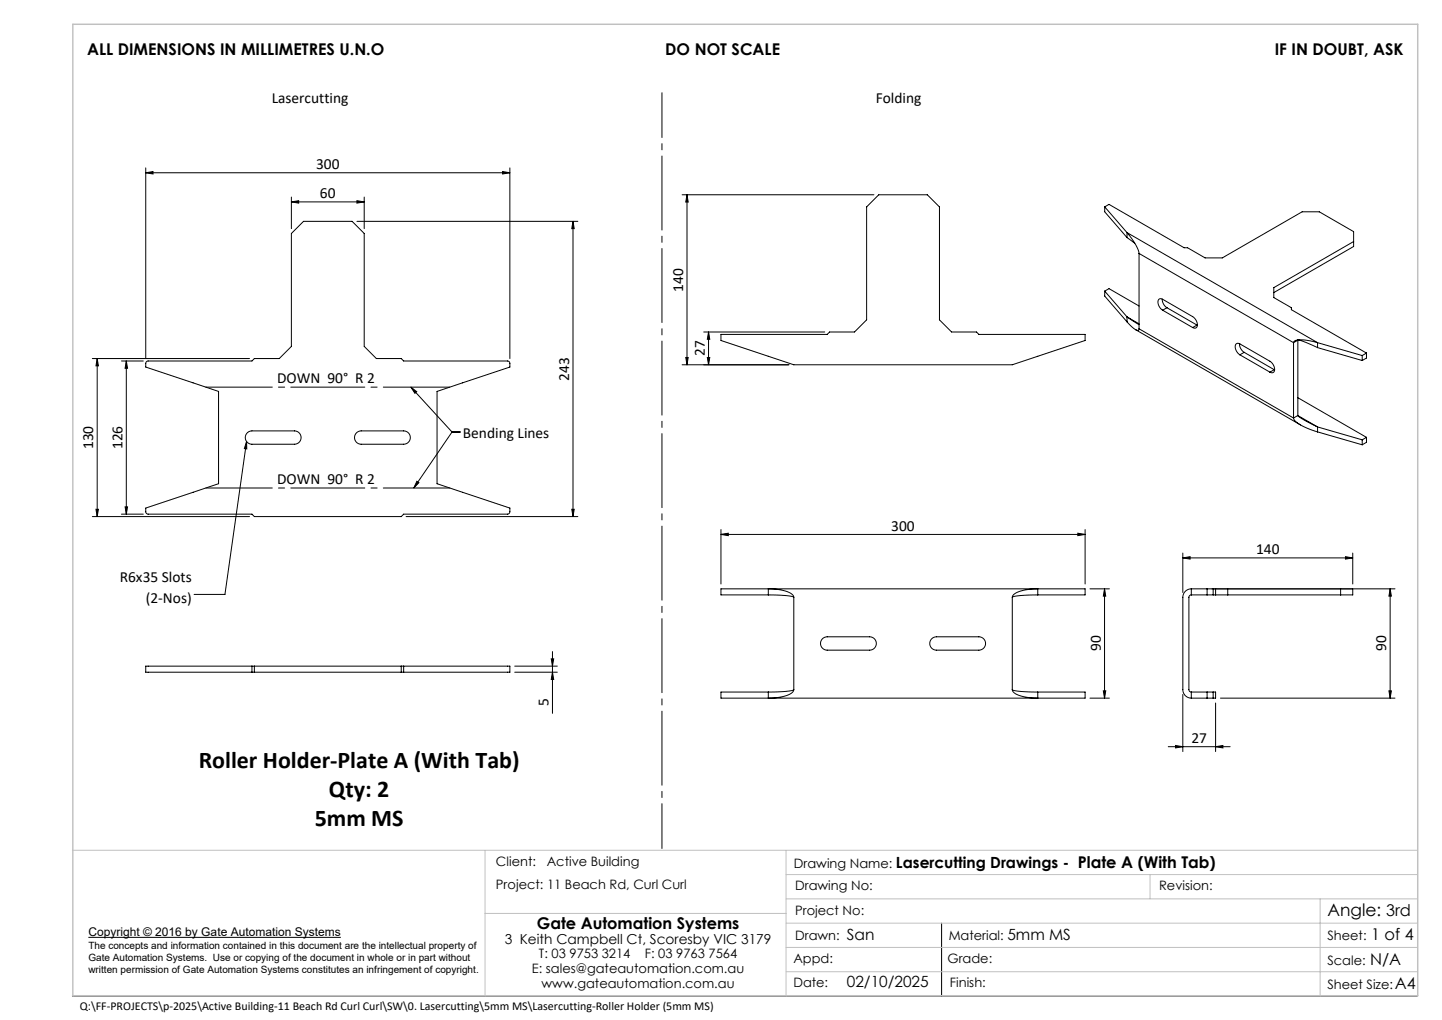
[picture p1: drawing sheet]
<svg xmlns="http://www.w3.org/2000/svg" width="297mm" height="210mm" viewBox="0 0 297 210" stroke-linecap="round" stroke-linejoin="round" font-family="sans-serif">
<g fill="none" stroke="#000" stroke-width=".21">
<path d="M30 35.6l1.5-.3v.5zM30 34.6v39.2M30 35.6h75M103.5 35.3l1.5 .3-1.5 .2zM105 34.6v39.2M60 41.6l1.5-.3v.5zM60 40.6v6.5M60 41.6h15M73.5 45.6h45.5M73.5 41.3l1.5 .3-1.5 .2zM75 40.6v6.5M118 45.6l.3 1.5h-.5z"/>
<path d="M118 45.6v60.8M140.5 40.1h39.5M141.5 40.1v35M141.5 40.1l.2 1.5h-.5zM227.5 42.6l.9-.5 15.5 8.9h.7l3.6 2.1h3.5l16.5-9.5h3.5l7.1 4.1v3.1l-16.4 9.4M227.5 42.6l4.6 5.3M227.5 59.9l4.6 5.3M227.5 59.9l.9-.5 6.2 3.6M227.5 42.6v1l4.6 5.3M227.5 59.9v1.1l4.6 5.3M232.1 47.9l1.7 2.3 .6 1.2 .2 .8M232.1 48.9l1.6 1.2"/>
<path d="M232.1 47.9l39.3 22.6M232.1 47.9v1M234.6 52.2l31.8 18.3M234.6 52.2v15.5M278.8 49.7l-16.4 9.5v2.1l3.6 2.1v.4l15.4 8.9M19 73.8h32.4M20 73.8l.3 1.5h-.5zM20 73.8v32.6M25 74.3h4.5M26 74.3l.3 1.5h-.5zM26 74.3v31.6M30.2 74.5l.3-.2h21.4l.5-.5h5.1l2.5-2.5v-23.2l2.5-2.5h10l2.5 2.5v23.2l2.5 2.5h5.1l.5 .5h21.4l.4 .2 .1 1.1-15 5v19l15 5v.9l-.5 .4h-21.4l-.5 .5h-30.2l-.5-.5-21.6-.1-.3-.3v-.9l15-5v-19l-15-5z"/>
<path d="M84.6 79.7l8.5 9.2M84.6 79.7l1.2 .9-.3 .4zM140.5 75.1h22M141.2 73.6h.5l-.2 1.5zM144.9 68.4h25M145.7 73.6h.5l-.3 1.5zM145.9 68.4v6.7M145.9 68.4l.3 1.5h-.5zM148.5 68.9h21.9l.5-.5h5.1l2.5-2.5v-23.3l2.5-2.5h10l2.5 2.5v23.3l2.5 2.5h5.1l.5 .5h21.9v1.2l-15 5h-45l-15-5zM232.1 66.3l1 1a1.35 1.35 0 0 0 1.4 .6l.1-.2M232.1 65.2l2.5 1.6M232.1 65.2l2.5 1.5"/>
<path d="M232.1 65.2v1.1M233.9 67.9l34 19.6M234.6 67.7l31.8 18.4M239.4 61.6a2.12 2.12 0 0 0 .9 1.8M239.5 63.9a1.72 1.72 0 0 1-.8-2.3l.4-.1 .4 .1 6.2 3.6a1.72 1.72 0 0 1 .7 2.3l-.4 .1-.3-.2M239.5 63.9l6.2 3.5M240.3 63.4l6.2 3.5M240.3 63.4l-.8 .5M246.5 66.9l-.8 .5M246.5 66.9l.1 .1M255.3 70.8a2.12 2.12 0 0 0 1 1.7M255.4 73.1a1.72 1.72 0 0 1-.7-2.3l.3-.1 .4 .1 6.2 3.6a1.72 1.72 0 0 1 .7 2.3l-.3 .1-.4-.2"/>
<path d="M255.4 73.1l6.2 3.5M256.3 72.5l-.9 .6M256.3 72.5l6.1 3.6M262.4 76.1l-.8 .5M262.4 76.1l.1 .1M266.4 70.5v15.6M267.3 70l1.2 .3 2.9 1.3M267.3 70l-.9 .5M267.3 70v15.6M271.4 70.5l-1.1-.2a5.6 5.6 0 0 0-3.8 0l-.1 .2M271.4 70.5l9.2 2.7M271.4 71.6l9.2 2.6"/>
<path d="M271.4 70.5v1.1M280.6 73.2v1M281.4 72.7l-.8 .5M281.4 72.7v1l-.8 .5M50.8 90.9l-4.5 31.5h-6.3M50.8 90.9v1.5h-.5zM50.8 89.2l.5-.4 .6-.1h8.7a1.37 1.37 0 0 1 1.4 1.4 1.37 1.37 0 0 1-1.4 1.4h-8.7a1.38 1.38 0 0 1-1.2-.8 1.38 1.38 0 0 1 .1-1.5zM73.3 89.2l.5-.4 .6-.1h8.7a1.37 1.37 0 0 1 1.4 1.4 1.37 1.37 0 0 1-1.4 1.4h-8.7a1.38 1.38 0 0 1-1.2-.8 1.38 1.38 0 0 1 .1-1.5zM85.9 99.1l.4 .3-1.1 1.1zM93.1 88.9h1.7M93.1 88.9l-7.9 11.6M266.4 86.1a3.9 3.9 0 0 0 2.5 1.9l2.5 .9"/>
<path d="M267.3 85.6l1.2 .8 2.9 1.5M267.3 85.6l-.9 .5M267.3 85.6l4.1 2.3M267.3 81.9l14.1 8.1M271.4 87.9v1M271.4 88.9l9.2 2.7M271.4 87.9l9.2 2.7M280.6 90.6v1M281.4 90v1.1l-.8 .5M281.4 90l-.8 .6M19 106.4h32.4M19.8 104.9h.5l-.3 1.5z"/>
<path d="M25 105.9h4.5M25.8 104.4h.5l-.3 1.5zM83.6 106.4h35.4M117.8 104.9h.5l-.3 1.5zM148.5 110l1.5-.2v.5zM148.5 109v11.2M148.5 110h75M222 109.8l1.5 .2-1.5 .3zM223.5 109v11.2M243.6 114.9l1.5-.3v.5zM243.6 113.9v8.1M243.6 114.9h35"/>
<path d="M277.1 114.6l1.5 .3-1.5 .2zM278.6 113.9v6.3M30 137.1h75v1.3h-75zM51.9 137.1v1.3M52.4 137.1v1.3M82.6 137.1v1.3M83.1 137.1v1.3M106 137.1h8.8M106 138.4h8.8M113.5 135.6h.5l-.2 1.5zM113.8 134.1v12.8M113.8 138.4l.2 1.5h-.5z"/>
<path d="M158.2 122.5v-1.3a8.1 8.1 0 0 1 5 1.2l.3 .6M158.2 122.5l3.8 .1 1.5 .4M158.2 122.5h-9.7v-1.3h75v1.3h-9.8M163.5 123v19M169.3 131.6l.5-.4 .6-.1h8.7a1.37 1.37 0 0 1 1.4 1.4 1.37 1.37 0 0 1-1.4 1.4h-8.7a1.37 1.37 0 0 1-1.3-.9 1.37 1.37 0 0 1 .2-1.4zM191.8 131.6l.5-.4 .6-.1h8.7a1.37 1.37 0 0 1 1.4 1.4 1.37 1.37 0 0 1-1.4 1.4h-8.7a1.37 1.37 0 0 1-1.3-.9 1.37 1.37 0 0 1 .2-1.4zM208.5 123v19M213.7 122.5v-1.3a8.1 8.1 0 0 0-4.9 1.2l-.3 .6M213.7 122.5l-3.7 .1-1.5 .4M224.5 121.2h4M227.5 121.2v22.5M227.5 121.2l.2 1.5h-.5z"/>
<path d="M245.4 122.5l-.4 .1-.1 .4v19l.1 .3 .4 .2M245.4 121.2l-.7 .2-.6 .4-.3 .5-.2 .7v19.2l.3 .7 .3 .4 .6 .3 .6 .1M245.4 121.2v1.3M248.6 121.2v1.3M249.9 121.2v1.3M250.4 121.2v1.3M252.9 121.2v1.3M276.1 121.2v1.3M278.6 121.2v1.3h-33.2M286.3 121.2l.3 1.5h-.5zM286.3 121.2v22.5M287.3 121.2h-41.9"/>
<path d="M158.2 142.5h-9.7v1.2h75v-1.2h-9.8M163.5 142a2 2 0 0 1-1.7 1.3l-1.4 .3-2.2 .1v-1.2M163.5 142l-1.5 .3-3.8 .2M208.5 142l1.5 .3 3.7 .2M208.5 142a2 2 0 0 0 1.7 1.3l1.4 .3 2.1 .1v-1.2M224.5 143.7h4M227.2 142.2h.5l-.2 1.5zM240.6 153.7h12.8M242.1 153.5l1.5 .2-1.5 .3zM243.6 143v11.7M245.4 142.5h5v1.2h-5M245.4 142.5v1.2"/>
<path d="M248.6 142.5v1.2M249.9 142.5v1.2M250.4 153.7l1.5-.2v.5zM250.4 144.7v10M251.4 143.7h35.9M286.1 142.2h.5l-.3 1.5zM18.2 193h52M193.9 190.1v15M14.9 205.1h277"/>
</g>
<path d="M14.9 175.1h277M99.9 175.1v30M161.9 175.1v30M99.9 188.1h62M161.9 195.1h130M161.9 190.1h130M161.9 185.1h130M161.9 180.1h130M236.9 180.1v5M271.9 185.1v20M161.9 200.1h130" fill="none" stroke="#c0c0c0" stroke-width=".21"/>
<path d="M15 5h277v200h-277z" fill="none" stroke="#c0c0c0" stroke-width=".3"/>
<path d="M136.3 19.1v155.6" fill="none" stroke="#000" stroke-width=".21" stroke-dasharray="15.2 1.3 1.3 1.3" stroke-dashoffset="6"/>
<path d="M42.4 79.7h50.2M42.4 100.5h50.2" fill="none" stroke="#000" stroke-width=".21" stroke-dasharray="15.2 1.3 1.3 1.3" stroke-dashoffset="1.5"/>
<g fill="#000">
<path d="M30 35.6l1.5-.3v.5zM103.5 35.3l1.5 .3-1.5 .2zM60 41.6l1.5-.3v.5zM73.5 41.3l1.5 .3-1.5 .2zM148.5 110l1.5-.2v.5zM222 109.8l1.5 .2-1.5 .3z"/>
<path d="M26 74.3l.3 1.5h-.5zM25.8 104.4h.5l-.3 1.5zM118 45.6l.3 1.5h-.5zM117.8 104.9h.5l-.3 1.5zM20 73.8l.3 1.5h-.5zM19.8 104.9h.5l-.3 1.5zM113.5 135.6h.5l-.2 1.5zM113.8 138.4l.2 1.5h-.5z"/>
<path d="M84.6 79.7l1.2 .9-.3 .4zM85.9 99.1l.4 .3-1.1 1.1zM50.8 90.9v1.5h-.5z"/>
<path d="M141.2 73.6h.5l-.2 1.5zM141.5 40.1l.2 1.5h-.5z"/>
<path d="M145.9 68.4l.3 1.5h-.5zM145.7 73.6h.5l-.3 1.5z"/>
<path d="M227.5 121.2l.2 1.5h-.5zM227.2 142.2h.5l-.2 1.5z"/>
<path d="M242.1 153.5l1.5 .2-1.5 .3zM250.4 153.7l1.5-.2v.5zM243.6 114.9l1.5-.3v.5zM277.1 114.6l1.5 .3-1.5 .2z"/>
<path d="M286.1 142.2h.5l-.3 1.5zM286.3 121.2l.3 1.5h-.5z"/>
</g>
<g font-size="4.9">
<text x="40.9" y="158.2">Roller Holder-Plate A (With Tab)</text>
<text x="67.8" y="164.2">Qty: 2</text>
<text x="64.8" y="170.1">5mm MS</text>
</g>
<text font-size="3.5" x="273.4" y="188.6">Angle: 3rd</text>
<g font-size="3.3">
<text x="17.9" y="11.4">ALL DIMENSIONS IN MILLIMETRES U.N.O</text>
<text x="137" y="11.4">DO NOT SCALE</text>
<text x="262.6" y="11.4">IF IN DOUBT, ASK</text>
<text x="110.5" y="191.3">Gate Automation Systems</text>
<text x="282.4" y="193.6">1 of 4</text>
<text x="282.2" y="198.6">N/A</text>
<text x="287.3" y="203.6">A4</text>
</g>
<g font-size="3.2">
<text x="56" y="21.1">Lasercutting</text>
<text x="180.4" y="21.1">Folding</text>
<text x="65.1" y="34.8">300</text>
<text x="65.9" y="40.8">60</text>
<text x="140.7" y="60" transform="rotate(-90 140.7 60)">140</text>
<text x="145.1" y="73.3" transform="rotate(-90 145.1 73.3)">27</text>
<text x="57.1" y="79">DOWN 90° R 2</text>
<text x="117.2" y="78.4" transform="rotate(-90 117.2 78.4)">243</text>
<text x="19.2" y="92.5" transform="rotate(-90 19.2 92.5)">130</text>
<text x="25.2" y="92.5" transform="rotate(-90 25.2 92.5)">126</text>
<text x="95.3" y="90.1">Bending Lines</text>
<text x="57.1" y="99.7">DOWN 90° R 2</text>
<text x="183.6" y="109.2">300</text>
<text x="24.7" y="119.9">R6x35 Slots</text>
<text x="258.7" y="114.1">140</text>
<text x="30" y="124.1">(2-Nos)</text>
<text x="226.7" y="134.1" transform="rotate(-90 226.7 134.1)">90</text>
<text x="285.5" y="134.1" transform="rotate(-90 285.5 134.1)">90</text>
<text x="113" y="145.4" transform="rotate(-90 113 145.4)">5</text>
<text x="245.4" y="152.9">27</text>
<text x="184.5" y="178.8">Lasercutting Drawings - Plate A (With Tab)</text>
<text x="174.4" y="193.5">San</text>
<text x="207.5" y="193.5">5mm MS</text>
<text x="174.4" y="203.3">02/10/2025</text>
</g>
<text font-size="2.8" x="103.9" y="194.3">3 Keith Campbell Ct, Scoresby VIC 3179</text>
<g font-size="2.7">
<text x="102.2" y="178.2">Client:</text>
<text x="112.6" y="178.2">Active Building</text>
<text x="163.5" y="178.7">Drawing Name:</text>
<text x="102.2" y="183">Project: 11 Beach Rd, Curl Curl</text>
<text x="163.8" y="183.3">Drawing No:</text>
<text x="238.7" y="183.2">Revision:</text>
<text x="163.8" y="188.5">Project No:</text>
<text x="111" y="197.3">T: 03 9753 3214</text>
<text x="132.8" y="197.3">F: 03 9763 7564</text>
<text x="163.8" y="193.5">Drawn:</text>
<text x="195.4" y="193.5">Material:</text>
<text x="273.4" y="193.6">Sheet:</text>
<text x="109.5" y="200.3">E: sales@gateautomation.com.au</text>
<text x="111.5" y="203.3">www.gateautomation.com.au</text>
<text x="163.4" y="203.3">Date:</text>
<text x="163.4" y="198.3">Appd:</text>
<text x="195.1" y="198.3">Grade:</text>
<text x="195.7" y="203.3">Finish:</text>
<text x="273.4" y="198.6">Scale:</text>
<text x="273.4" y="203.6">Sheet Size:</text>
</g>
<g font-size="2.5">
<text x="18.2" y="192.7">Copyright © 2016 by Gate Automation Systems</text>
<text x="16.4" y="208">Q:\FF-PROJECTS\p-2025\Active Building-11 Beach Rd Curl Curl\SW\0. Lasercutting\5mm MS\Lasercutting-Roller Holder (5mm MS)</text>
</g>
<g font-size="2.1">
<text x="18.2" y="195.3">The concepts and information contained in this document are the intellectual property of</text>
<text x="18.2" y="197.8">Gate Automation Systems. Use or copying of the document in whole or in part without</text>
<text x="18.2" y="200.3">written permission of Gate Automation Systems constitutes an infringement of copyright.</text>
</g>
</svg>
